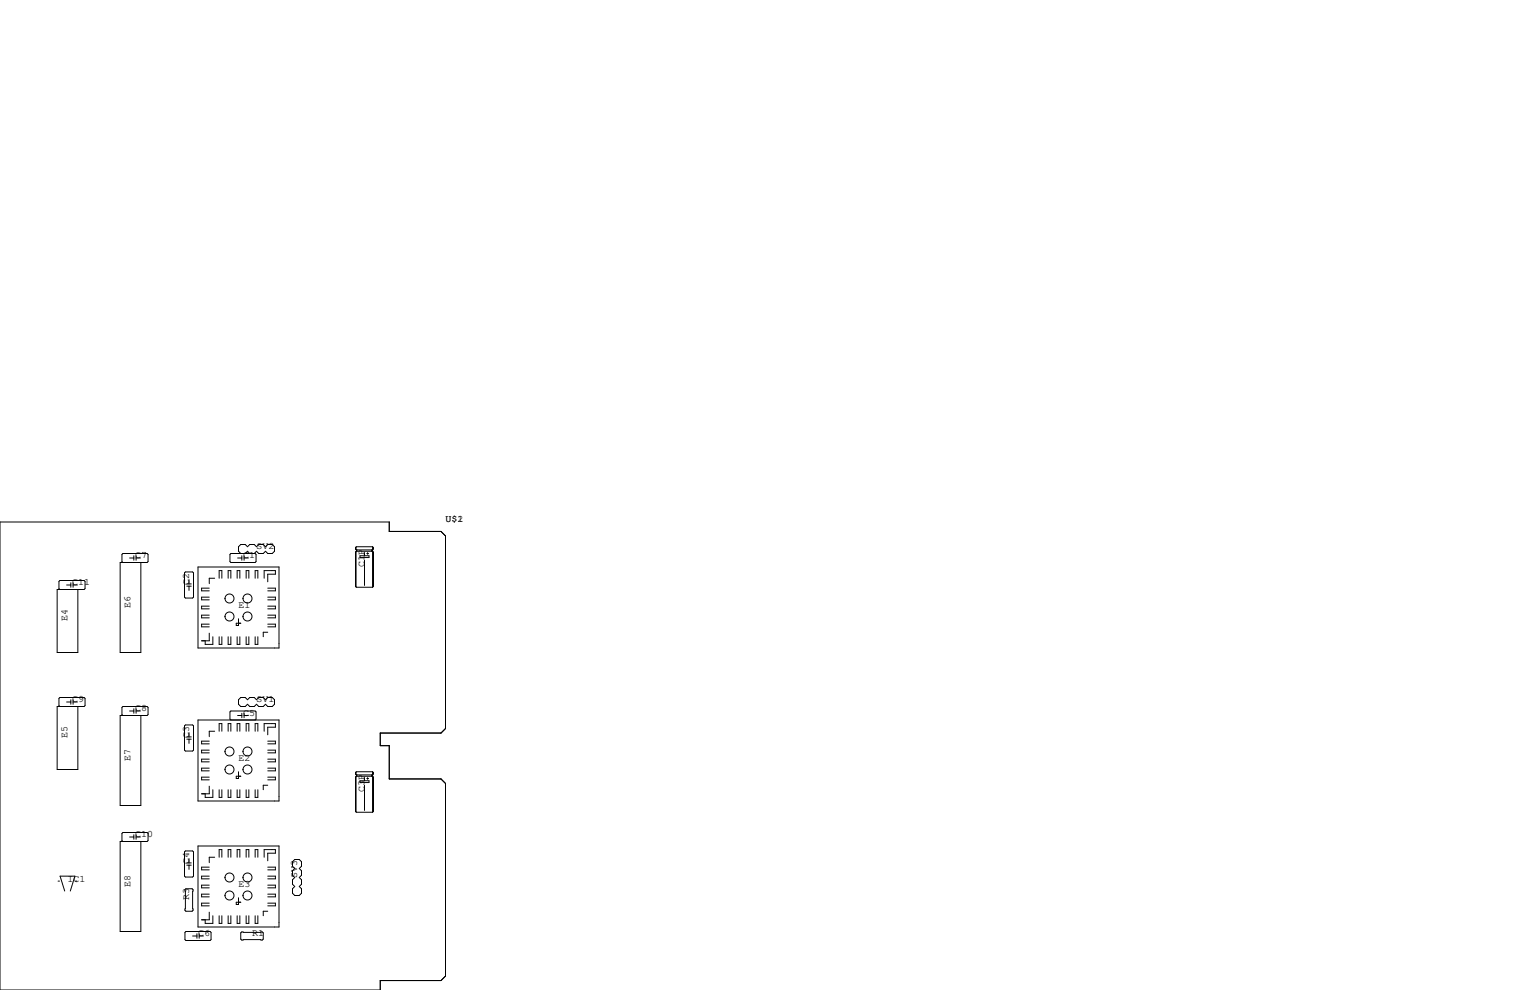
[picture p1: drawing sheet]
<svg xmlns="http://www.w3.org/2000/svg" width="432mm" height="279mm" viewBox="0 0 432 279" stroke-linecap="round" stroke-linejoin="round" font-family="sans-serif">
<g fill="none" stroke="#000" stroke-width=".28">
<path d="M0 147.3h109.9v2.7h14.6l1.2 1.3v54.3l-1.2 1.3h-17.2v3.5h2.6v9.4h14.6l1.2 1.3v54.4l-1.2 1.2h-17.2v2.7h-107.3zM34.7 158.7l-.3-.2v-2l.3-.3h6.8l.3 .3v2l-.3 .2h-7.6v25.4h5.9v-25.4M36.6 157.5h1.2M37.8 156.8v1.3M38.4 157.5h1.2M38.4 156.8v1.3M64.9 156.5l.3-.3h6.8l.3 .3v2l-.3 .2h-6.8l-.3-.2zM67.1 157.5h1.1M67.9 156.2l-.6-.6v-1.3l.6-.6h1.3l.7 .6 .6-.6h1.3l.6 .6 .6-.6h1.3l.6 .6 .7-.6h1.2l.7 .6v1.3l-.7 .6h-1.2l-.7-.6-.6 .6h-1.3l-.6-.6-.6 .6M68.2 156.8v1.3M68.9 156.8v1.3M68.9 157.5h1.2"/>
<path d="M69.2 156.2l.7-.6 .6 .6M100.3 154.6v.3l.3 .3M100.3 155.8v9.7l.3 .2h4.6M100.3 154.6l.1 .3M100.3 155.8l.1 9.7M100.5 154.4v.7M100.5 155.7v9.9M100.6 155.6h4.6l.2 .2v9.7l-.2 .2M100.6 155.2v.4M100.6 155.6l-.3 .2M100.7 155.2v.4M101.6 156.8h2.5v.6h-2.5z"/>
<path d="M102.9 156v.8M102.9 158.1v7.1M103.5 156.2h.5M103.8 156v.5M104.9 155.2v.4M105 155.3v.1M105.2 154.3h-4.6l-.3 .3M105.2 154.3l.2 .3v.3l-.2 .3h-4.6M105.2 154.3v11.4M105.3 154.6v.3M105.3 155.8v9.7M16.9 166.4l-.3-.3v-2l.3-.3h6.8l.3 .3v2l-.3 .3h-7.6v17.7h5.9v-17.7"/>
<path d="M18.8 165.1h1.2M20 164.5v1.2M20.6 164.5v1.2M20.6 165.1h1.2M52.3 161.4h2.1l.2 .3v6.8l-.2 .3h-2.1l-.2-.3v-6.8zM52.7 164.8h1.3M52.7 165.4h1.3M53.3 163.6v1.2M53.3 165.4v1.2M55.9 160h22.8v22.9h-22.8zM59.1 178.7v2.1h-2.2M59.1 166h-2.2v.8h2.2"/>
<path d="M59.1 168.5h-2.2v.8h2.2M59.1 171.1h-2.2v.7h2.2M59.1 173.6h-2.2v.8h2.2M59.1 176.1h-2.2v.8h2.2M60.1 179.7v2.2h-2.2v-1.1M60.6 163.2h-1.5v1.5M61.8 163.2v-2.2h.8v2.2M61.8 179.7v2.2h.8v-2.2M64.4 163.2v-2.2h.8v2.2M64.4 179.7v2.2h.8v-2.2M66.9 163.2v-2.2h.8v2.2M66.9 179.7v2.2h.8v-2.2"/>
<path d="M67.3 174.6v1.9h-.6v-.6h1.2M69.5 163.2v-2.2h.7v2.2M69.5 179.7v2.2h.7v-2.2M72 163.2v-2.2h.8v2.2M72 179.7v2.2h.8v-2.2M74.5 163.2v-2.2h3.2v1.1h-2.1v2.1M75.6 178.4h-1.3v1.3M75.6 166h2.1v.8h-2.1M75.6 168.5h2.1v.8h-2.1M75.6 171.1h2.1v.7h-2.1M75.6 173.6h2.1v.8h-2.1M75.6 176.1h2.1v.8h-2.1"/>
<path d="M16.9 199.4l-.3-.3v-2l.3-.3h6.8l.3 .3v2l-.3 .3h-7.6v17.8h5.9v-17.8M18.8 198.1h1.2M20 197.5v1.3M20.6 197.5v1.3M20.6 198.1h1.2M67.9 196.8h1.3l.7 .7 .6-.7h1.3l.6 .7 .6-.7h1.3l.6 .7 .7-.7h1.2l.7 .7v1.3l-.7 .6h-1.2l-.7-.6-.6 .6h-1.3l-.6-.6-.6 .6h-1.3l-.6-.6-.7 .6h-1.3l-.6-.6v-1.3zM34.7 201.9l-.3-.2v-2.1l.3-.2h6.8l.3 .2v2.1l-.3 .2h-7.6v25.4h5.9v-25.4M36.6 200.7h1.2M37.8 200v1.3M38.4 200.7h1.2M38.4 200v1.3M52.3 204.6h2.1l.2 .3v6.8l-.2 .3h-2.1l-.2-.3v-6.8z"/>
<path d="M52.7 208h1.3M52.7 208.6h1.3M53.3 206.8v1.2M53.3 208.6v1.2M55.9 203.2h22.8v22.9h-22.8zM59.1 219.3h-2.2v.8h2.2M59.1 209.2h-2.2v.7h2.2M59.1 211.7h-2.2v.8h2.2M59.1 214.2h-2.2v.8h2.2M59.1 216.8h-2.2v.8h2.2M60.6 206.4h-1.5v1.5M61.8 206.4v-2.2h.8v2.2"/>
<path d="M64.4 206.4v-2.2h.8v2.2M65.2 203.2l-.3-.3v-2l.3-.2h6.8l.3 .2v2l-.3 .3M66.9 206.4v-2.2h.8v2.2M67.1 201.9h1.1M67.3 217.8v1.9h-.6v-.6h1.2M68.2 201.3v1.3M68.9 201.3v1.3M68.9 201.9h1.2M69.5 206.4v-2.2h.7v2.2M72 206.4v-2.2h.8v2.2M74.5 206.4v-2.2h3.2v1h-2.1v2.2M75.6 219.3h2.1v.8h-2.1"/>
<path d="M75.6 209.2h2.1v.7h-2.1M75.6 211.7h2.1v.8h-2.1M75.6 214.2h2.1v.8h-2.1M75.6 216.8h2.1v.8h-2.1M100.3 218.1v.3l.3 .3M100.3 219.3v9.7l.3 .2h4.6M100.3 218.1l.1 .3M100.3 219.3l.1 9.7M100.5 217.9v.7M100.5 219.2v9.9M100.6 219.1h4.6l.2 .2v9.7l-.2 .2M100.6 218.7v.4"/>
<path d="M100.6 219.1l-.3 .2M100.7 218.7v.4M102.9 219.5v.8M103.5 219.7h.5M103.8 219.5v.5M104.9 218.7v.4M105 218.8v.1M105.2 217.8l.2 .3v.3l-.2 .3h-4.6M105.2 217.8v11.4M105.2 217.8h-4.6l-.3 .3M105.3 218.1v.3M105.3 219.3v9.7"/>
<path d="M34.7 237.5l-.3-.3v-2l.3-.3h6.8l.3 .3v2l-.3 .3h-7.6v25.4h5.9v-25.4M36.6 236.2h1.2M37.8 235.6v1.3M38.4 235.6v1.3M38.4 236.2h1.2M55.9 238.8h22.8v22.8h-22.8zM59.1 221.9v2.1h-2.2M60.1 222.9v2.1h-2.2v-1M61.8 222.9v2.1h.8v-2.1M64.4 222.9v2.1h.8v-2.1M66.9 222.9v2.1h.8v-2.1M69.5 222.9v2.1h.7v-2.1"/>
<path d="M72 222.9v2.1h.8v-2.1M75.6 221.6h-1.3v1.3M101.6 220.3h2.5v.6h-2.5zM102.9 221.6v7.1M16.4 248.7h.4M18.3 251.5l-1.3-4.2h4.1l-1.3 4.2M21.3 248.7h.4M52.2 251.1l.3-.3h1.7l.3 .3v5.8l-.3 .3h-1.7l-.3-.3zM52.3 240.2h2.1l.2 .2v6.9l-.2 .2h-2.1l-.2-.2v-6.9zM52.7 243.5h1.3M52.7 244.2h1.3M53.3 242.3v1.2"/>
<path d="M53.3 244.2v1.2M59.1 257.4v2.2h-2.2M59.1 254.9h-2.2v.8h2.2M59.1 244.7h-2.2v.8h2.2M59.1 247.3h-2.2v.7h2.2M59.1 249.8h-2.2v.8h2.2M59.1 252.3h-2.2v.8h2.2M60.1 258.4v2.2h-2.2v-1M60.6 241.9h-1.5v1.6M61.8 241.9v-2.1h.8v2.1M61.8 258.4v2.2h.8v-2.2M64.4 241.9v-2.1h.8v2.1"/>
<path d="M64.4 258.4v2.2h.8v-2.2M66.9 241.9v-2.1h.8v2.1M66.9 258.4v2.2h.8v-2.2M67.3 253.4v1.9h-.6v-.7h1.2M69.5 241.9v-2.1h.7v2.1M69.5 258.4v2.2h.7v-2.2M72 241.9v-2.1h.8v2.1M72 258.4v2.2h.8v-2.2M74.5 241.9v-2.1h3.2v1h-2.1v2.2M75.6 257.2h-1.3v1.2M75.6 244.7h2.1v.8h-2.1M75.6 247.3h2.1v.7h-2.1"/>
<path d="M75.6 249.8h2.1v.8h-2.1M75.6 252.3h2.1v.8h-2.1M75.6 254.9h2.1v.8h-2.1M83.2 242.6h1.3l.6 .6v1.3l-.6 .6 .6 .6v1.3l-.6 .6 .6 .7v1.3l-.6 .6 .6 .6v1.3l-.6 .6h-1.3l-.6-.6v-1.3l.6-.6-.6-.6v-1.3l.6-.7-.6-.6v-1.3l.6-.6-.6-.6v-1.3zM52.2 263.1l.3-.2h6.8l.3 .2v2.1l-.3 .2h-6.8l-.3-.2zM54.4 264.2h1.2M55.6 263.5v1.3M56.2 264.2h1.2M56.2 263.5v1.3M67.9 263.3l.3-.3h5.8l.3 .3v1.7l-.3 .3h-5.8l-.3-.3z"/>
<circle cx="64.8" cy="174" r="1.27"/>
<circle cx="64.8" cy="168.9" r="1.27"/>
<circle cx="69.9" cy="174" r="1.27"/>
<circle cx="69.9" cy="168.9" r="1.27"/>
<circle cx="64.8" cy="212.1" r="1.27"/>
<circle cx="64.8" cy="217.2" r="1.27"/>
<circle cx="69.9" cy="212.1" r="1.27"/>
<circle cx="69.9" cy="217.2" r="1.27"/>
<circle cx="64.8" cy="252.7" r="1.27"/>
<circle cx="64.8" cy="247.7" r="1.27"/>
<circle cx="69.9" cy="247.7" r="1.27"/>
<circle cx="69.9" cy="252.7" r="1.27"/>
</g>
<g font-size="2.8">
<text x="125.7" y="147.3">U$1</text>
<text x="129.1" y="147.3">2</text>
<text x="72.4" y="154.9">SV2</text>
<text x="38.1" y="157.5">C7</text>
<text x="68.6" y="157.5">C1</text>
<text x="102.9" y="160" transform="rotate(-90 102.9 160)">C1P</text>
<text x="20.3" y="165.1">C11</text>
<text x="53.3" y="165.1" transform="rotate(-90 53.3 165.1)">C2</text>
<text x="36.8" y="171.4" transform="rotate(-90 36.8 171.4)">E6</text>
<text x="67.3" y="171.4">E1</text>
<text x="19" y="175.3" transform="rotate(-90 19 175.3)">E4</text>
<text x="20.3" y="198.1">C9</text>
<text x="38.1" y="200.7">C8</text>
<text x="68.6" y="201.9">C5</text>
<text x="72.4" y="198.1">SV1</text>
<text x="19" y="208.3" transform="rotate(-90 19 208.3)">E5</text>
<text x="53.3" y="208.3" transform="rotate(-90 53.3 208.3)">C3</text>
<text x="36.8" y="214.6" transform="rotate(-90 36.8 214.6)">E7</text>
<text x="67.3" y="214.6">E2</text>
<text x="102.9" y="223.5" transform="rotate(-90 102.9 223.5)">C3P</text>
<text x="38.1" y="236.2">C10</text>
<text x="53.3" y="243.8" transform="rotate(-90 53.3 243.8)">C4</text>
<text x="19" y="248.9">IC1</text>
<text x="36.8" y="250.2" transform="rotate(-90 36.8 250.2)">E8</text>
<text x="67.3" y="250.2">E3</text>
<text x="83.8" y="247.6" transform="rotate(-90 83.8 247.6)">SV3</text>
<text x="53.3" y="254" transform="rotate(-90 53.3 254)">R3</text>
<text x="55.9" y="264.2">C6</text>
<text x="71.1" y="264.2">R1</text>
</g>
</svg>
